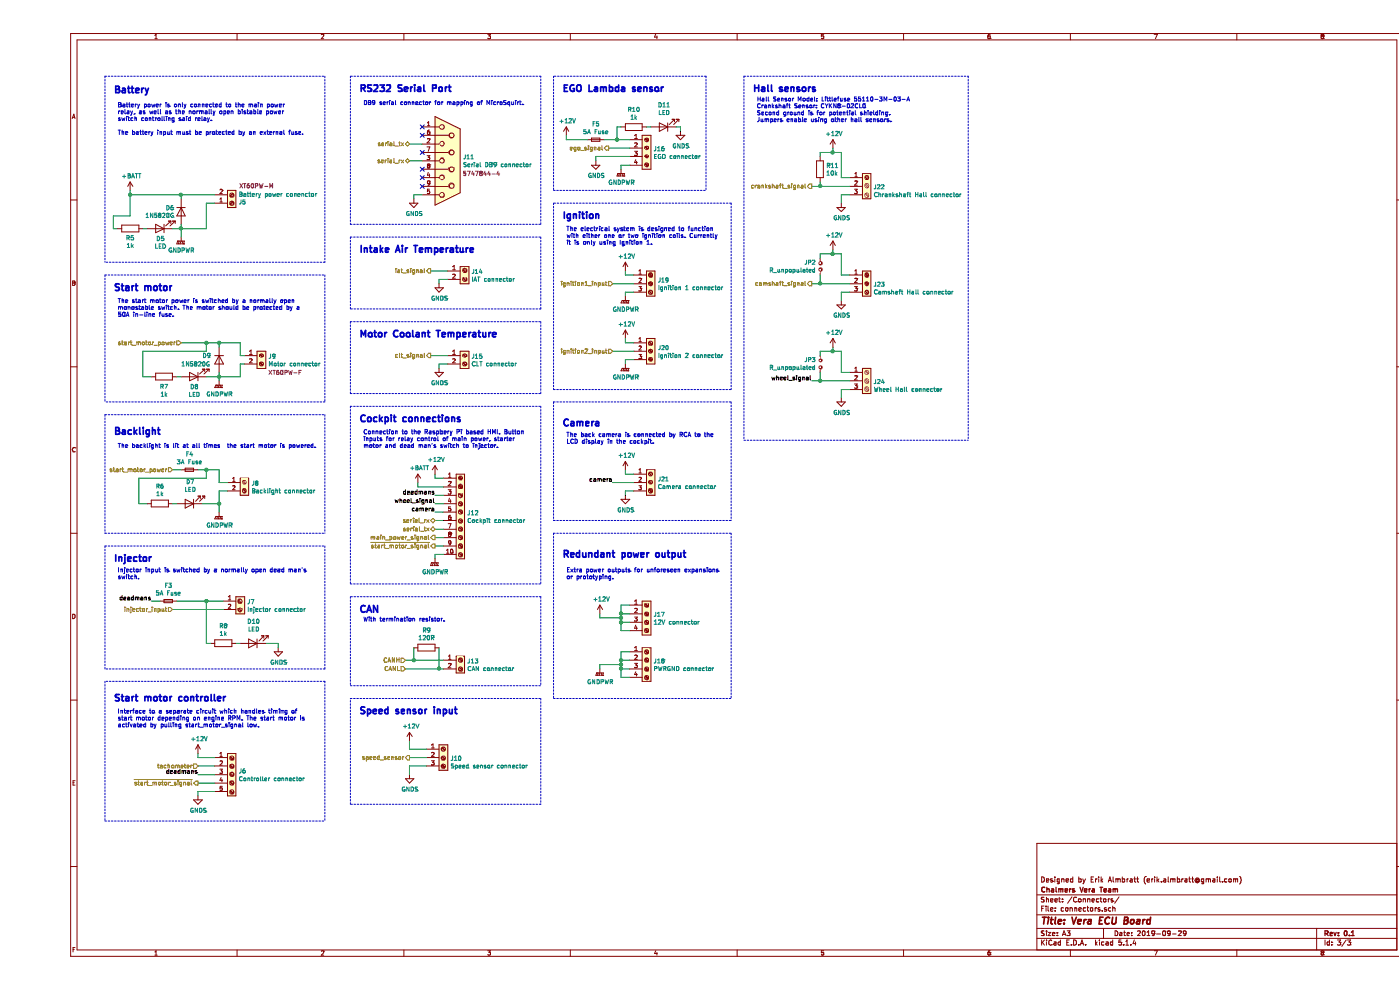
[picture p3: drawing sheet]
EESchema Schematic File Version 4
LIBS:ecu-board-cache
EELAYER 30 0
EELAYER END
$Descr A3 16535 11693
encoding utf-8
Sheet 3 3
Title "Vera ECU Board"
Date "2019-09-29"
Rev "0.1"
Comp "Chalmers Vera Team"
Comment1 "Designed by Erik Almbratt (erik.almbratt@gmail.com)"
Comment2 ""
Comment3 ""
Comment4 ""
$EndDescr
$Comp
L power:+12V #PWR048
U 1 1
P 9400 1750
F 0 "#PWR048" H 9400 1600 50  0001 C CNN
F 1 "+12V" H 9415 1923 50  0000 C CNN
F 2 "" H 9400 1750 50  0001 C CNN
F 3 "" H 9400 1750 50  0001 C CNN
	1    9400 1750
	1    0    0    -1  
$EndComp
Wire Wire Line
	9500 2100 9600 2100
$Comp
L power:+12V #PWR049
U 1 1
P 9400 2950
F 0 "#PWR049" H 9400 2800 50  0001 C CNN
F 1 "+12V" H 9415 3123 50  0000 C CNN
F 2 "" H 9400 2950 50  0001 C CNN
F 3 "" H 9400 2950 50  0001 C CNN
	1    9400 2950
	1    0    0    -1  
$EndComp
Wire Wire Line
	9500 3250 9600 3250
$Comp
L power:GNDS #PWR051
U 1 1
P 9500 2400
F 0 "#PWR051" H 9500 2150 50  0001 C CNN
F 1 "GNDS" H 9505 2227 50  0000 C CNN
F 2 "" H 9500 2400 50  0001 C CNN
F 3 "" H 9500 2400 50  0001 C CNN
	1    9500 2400
	1    0    0    -1  
$EndComp
$Comp
L power:GNDS #PWR052
U 1 1
P 9500 3550
F 0 "#PWR052" H 9500 3300 50  0001 C CNN
F 1 "GNDS" H 9505 3377 50  0000 C CNN
F 2 "" H 9500 3550 50  0001 C CNN
F 3 "" H 9500 3550 50  0001 C CNN
	1    9500 3550
	1    0    0    -1  
$EndComp
Wire Wire Line
	9500 3450 9600 3450
Wire Wire Line
	9500 2300 9600 2300
Text Notes 8500 1450 0    50   ~ 0
Hall Sensor Model: Littlefuse 55110-3M-03-A\nCrankshaft Sensor: CYKN8-02CL0\nSecond ground is for potential shielding.\nJumpers enable using other hall sensors.
Text Notes 8450 1100 0    79   ~ 16
Hall sensors\n
Text HLabel 9150 2200 0    50   Output ~ 0
crankshaft_signal
Text HLabel 9150 3350 0    50   Output ~ 0
camshaft_signal
Text Notes 6200 1100 0    79   ~ 16
EGO Lambda sensor
$Comp
L power:+12V #PWR036
U 1 1
P 6250 1600
F 0 "#PWR036" H 6250 1450 50  0001 C CNN
F 1 "+12V" H 6265 1773 50  0000 C CNN
F 2 "" H 6250 1600 50  0001 C CNN
F 3 "" H 6250 1600 50  0001 C CNN
	1    6250 1600
	1    0    0    -1  
$EndComp
$Comp
L power:GNDS #PWR037
U 1 1
P 6600 1900
F 0 "#PWR037" H 6600 1650 50  0001 C CNN
F 1 "GNDS" H 6605 1727 50  0000 C CNN
F 2 "" H 6600 1900 50  0001 C CNN
F 3 "" H 6600 1900 50  0001 C CNN
	1    6600 1900
	1    0    0    -1  
$EndComp
Wire Wire Line
	6600 1900 6600 1850
Text HLabel 6750 1750 0    50   Output ~ 0
ego_signal
Wire Notes Line
	7900 900  6100 900 
Text Notes 3800 1100 0    79   ~ 16
RS232 Serial Port
Text HLabel 4400 1900 0    50   BiDi ~ 0
serial_rx
Text HLabel 4400 1700 0    50   BiDi ~ 0
serial_tx
Text Notes 3850 1250 0    50   ~ 0
DB9 serial connector for mapping of MicroSquirt.\n
Wire Wire Line
	4400 1700 4550 1700
Wire Wire Line
	4400 1900 4550 1900
NoConn ~ 4550 2200
NoConn ~ 4550 2100
NoConn ~ 4550 2000
NoConn ~ 4550 1800
NoConn ~ 4550 1600
NoConn ~ 4550 1500
Wire Notes Line
	3700 2650 5950 2650
Wire Notes Line
	5950 2650 5950 900 
Wire Notes Line
	5950 900  3700 900 
Wire Notes Line
	3700 900  3700 2650
Text Notes 900  6650 0    79   ~ 16
Injector\n
Text HLabel 1600 7200 0    50   Input ~ 0
injector_input
Text Notes 950  6850 0    50   ~ 0
Injector input is switched by a normally open dead man's \nswitch.
Text Notes 3800 4000 0    79   ~ 16
Motor Coolant Temperature\n
Wire Notes Line
	3700 3800 5950 3800
$Comp
L power:GNDS #PWR035
U 1 1
P 4750 4350
F 0 "#PWR035" H 4750 4100 50  0001 C CNN
F 1 "GNDS" H 4755 4177 50  0000 C CNN
F 2 "" H 4750 4350 50  0001 C CNN
F 3 "" H 4750 4350 50  0001 C CNN
	1    4750 4350
	1    0    0    -1  
$EndComp
Wire Wire Line
	4750 4350 4750 4300
Wire Wire Line
	4750 4300 4850 4300
Text HLabel 4650 4200 0    50   Output ~ 0
clt_signal
Wire Wire Line
	4650 4200 4850 4200
Wire Notes Line
	3700 3800 3700 4650
Wire Notes Line
	3700 4650 5950 4650
Wire Notes Line
	5950 4650 5950 3800
Text Notes 3800 3000 0    79   ~ 16
Intake Air Temperature\n
Wire Notes Line
	3700 2800 5950 2800
Text HLabel 4650 3200 0    50   Output ~ 0
iat_signal
Wire Wire Line
	4650 3200 4850 3200
$Comp
L power:GNDS #PWR034
U 1 1
P 4750 3350
F 0 "#PWR034" H 4750 3100 50  0001 C CNN
F 1 "GNDS" H 4755 3177 50  0000 C CNN
F 2 "" H 4750 3350 50  0001 C CNN
F 3 "" H 4750 3350 50  0001 C CNN
	1    4750 3350
	1    0    0    -1  
$EndComp
Wire Wire Line
	4750 3350 4750 3300
Wire Wire Line
	4750 3300 4850 3300
Wire Notes Line
	5950 2800 5950 3650
Wire Notes Line
	5950 3650 3700 3650
Wire Notes Line
	3700 3650 3700 2800
$Comp
L Connector:Screw_Terminal_01x02 J15
U 1 1
P 5050 4200
F 0 "J15" H 5129 4192 50  0000 L CNN
F 1 "CLT connector" H 5129 4101 50  0000 L CNN
F 2 "ecu-board-footprints:Terminal_Block_2x5.00mm" H 5050 4200 50  0001 C CNN
F 3 "~" H 5050 4200 50  0001 C CNN
F 4 "RS PRO" H 5050 4200 50  0001 C CNN "Manufacturer"
F 5 "897-0803" H 5050 4200 50  0001 C CNN "Part no."
	1    5050 4200
	1    0    0    -1  
$EndComp
$Comp
L Connector:Screw_Terminal_01x02 J7
U 1 1
P 2400 7100
F 0 "J7" H 2479 7092 50  0000 L CNN
F 1 "Injector connector" H 2479 7001 50  0000 L CNN
F 2 "ecu-board-footprints:Terminal_Block_2x5.00mm" H 2400 7100 50  0001 C CNN
F 3 "~" H 2400 7100 50  0001 C CNN
F 4 "RS PRO" H 2400 7100 50  0001 C CNN "Manufacturer"
F 5 "897-0803" H 2400 7100 50  0001 C CNN "Part no."
	1    2400 7100
	1    0    0    -1  
$EndComp
$Comp
L Connector:Screw_Terminal_01x03 J22
U 1 1
P 9800 2200
F 0 "J22" H 9879 2192 50  0000 L CNN
F 1 "Chrankshaft Hall connector" H 9879 2101 50  0000 L CNN
F 2 "ecu-board-footprints:Terminal_Block_3x5.00mm" H 9800 2200 50  0001 C CNN
F 3 "~" H 9800 2200 50  0001 C CNN
F 4 "RS PRO" H 9800 2200 50  0001 C CNN "Manufacturer"
F 5 "897-0812" H 9800 2200 50  0001 C CNN "Part no."
	1    9800 2200
	1    0    0    -1  
$EndComp
$Comp
L Connector:Screw_Terminal_01x03 J23
U 1 1
P 9800 3350
F 0 "J23" H 9880 3342 50  0000 L CNN
F 1 "Camshaft Hall connector" H 9880 3251 50  0000 L CNN
F 2 "ecu-board-footprints:Terminal_Block_3x5.00mm" H 9800 3350 50  0001 C CNN
F 3 "~" H 9800 3350 50  0001 C CNN
F 4 "RS PRO" H 9800 3350 50  0001 C CNN "Manufacturer"
F 5 "897-0812" H 9800 3350 50  0001 C CNN "Part no."
	1    9800 3350
	1    0    0    -1  
$EndComp
Text HLabel 4700 6350 0    50   Output ~ 0
main_power_signal
$Comp
L power:+BATT #PWR031
U 1 1
P 4500 5700
F 0 "#PWR031" H 4500 5550 50  0001 C CNN
F 1 "+BATT" H 4515 5873 50  0000 C CNN
F 2 "" H 4500 5700 50  0001 C CNN
F 3 "" H 4500 5700 50  0001 C CNN
	1    4500 5700
	1    0    0    -1  
$EndComp
Wire Wire Line
	4500 5700 4500 5750
Text Notes 900  1250 0    79   ~ 16
Battery\n\n
Wire Notes Line
	800  900  3400 900 
$Comp
L Device:Fuse_Small F5
U 1 1
P 6600 1650
F 0 "F5" H 6600 1835 50  0000 C CNN
F 1 "5A Fuse" H 6600 1744 50  0000 C CNN
F 2 "ecu-board-footprints:Fuseholder_ATO_Blade_Littelfuse_Pudenz_4_Pin" H 6600 1650 50  0001 C CNN
F 3 "~" H 6600 1650 50  0001 C CNN
F 4 "Littelfuse" H 6600 1650 50  0001 C CNN "Manufacturer"
F 5 "178.4265.0002" H 6600 1650 50  0001 C CNN "Part no."
	1    6600 1650
	1    0    0    -1  
$EndComp
Wire Wire Line
	6250 1650 6250 1600
Wire Wire Line
	6250 1650 6500 1650
$Comp
L Device:Fuse_Small F3
U 1 1
P 1550 7100
F 0 "F3" H 1550 7285 50  0000 C CNN
F 1 "5A Fuse" H 1550 7194 50  0000 C CNN
F 2 "ecu-board-footprints:Fuseholder_ATO_Blade_Littelfuse_Pudenz_4_Pin" H 1550 7100 50  0001 C CNN
F 3 "~" H 1550 7100 50  0001 C CNN
F 4 "Littelfuse" H 1550 7100 50  0001 C CNN "Manufacturer"
F 5 "178.4265.0002" H 1550 7100 50  0001 C CNN "Part no."
	1    1550 7100
	1    0    0    -1  
$EndComp
$Comp
L Connector:Screw_Terminal_01x02 J5
U 1 1
P 2300 2400
F 0 "J5" H 2379 2392 50  0000 L CNN
F 1 "Battery power conenctor" H 2379 2301 50  0000 L CNN
F 2 "ecu-board-footprints:AMASS_XT60PW" H 2300 2400 50  0001 C CNN
F 3 "~" H 2300 2400 50  0001 C CNN
F 4 "AMASS" H 2300 2400 50  0001 C CNN "Manufacturer"
F 5 "XT60PW-M" H 2590 2200 50  0000 C CNN "Part no."
	1    2300 2400
	1    0    0    1   
$EndComp
$Comp
L power:+BATT #PWR021
U 1 1
P 1100 2250
F 0 "#PWR021" H 1100 2100 50  0001 C CNN
F 1 "+BATT" H 1115 2423 50  0000 C CNN
F 2 "" H 1100 2250 50  0001 C CNN
F 3 "" H 1100 2250 50  0001 C CNN
	1    1100 2250
	1    0    0    -1  
$EndComp
Wire Wire Line
	2000 2400 2100 2400
Wire Notes Line
	3400 3100 800  3100
Text Notes 900  3450 0    79   ~ 16
Start motor\n
Wire Notes Line
	800  3250 3400 3250
Text Notes 950  3750 0    50   ~ 0
The start motor power is switched by a normally open \nmonostable switch. The motor should be protected by a \n50A in-line fuse.
$Comp
L power:GNDPWR #PWR025
U 1 1
P 2150 4500
F 0 "#PWR025" H 2150 4300 50  0001 C CNN
F 1 "GNDPWR" H 2154 4346 50  0000 C CNN
F 2 "" H 2150 4450 50  0001 C CNN
F 3 "" H 2150 4450 50  0001 C CNN
	1    2150 4500
	1    0    0    -1  
$EndComp
$Comp
L Device:D D9
U 1 1
P 2150 4250
F 0 "D9" V 2100 4050 50  0000 L CNN
F 1 "1N5820G" V 2200 3800 50  0000 L CNN
F 2 "Diode_THT:D_DO-201AD_P15.24mm_Horizontal" H 2150 4250 50  0001 C CNN
F 3 "~" H 2150 4250 50  0001 C CNN
F 4 "ON Semi" H 2150 4250 50  0001 C CNN "Manufacturer"
F 5 "1N5820G" H 2150 4250 50  0001 C CNN "Part no."
	1    2150 4250
	0    1    1    0   
$EndComp
Wire Wire Line
	2150 4400 2150 4450
Wire Wire Line
	2150 4450 2400 4450
Connection ~ 2150 4450
Wire Wire Line
	2150 4450 2150 4500
Wire Wire Line
	2150 4050 2150 4100
Text HLabel 1700 4050 0    50   Input ~ 0
start_motor_power
Connection ~ 2150 4050
Wire Notes Line
	3400 4750 800  4750
Wire Notes Line
	800  3250 800  4750
Wire Notes Line
	3400 3250 3400 4750
Text Notes 6200 2600 0    79   ~ 16
Ignition
Text Notes 6250 2900 0    50   ~ 0
The electrical system is designed to function \nwith either one or two ignition coils. Currently \nit is only using Ignition 1.
$Comp
L power:+12V #PWR041
U 1 1
P 6950 3200
F 0 "#PWR041" H 6950 3050 50  0001 C CNN
F 1 "+12V" H 6965 3373 50  0000 C CNN
F 2 "" H 6950 3200 50  0001 C CNN
F 3 "" H 6950 3200 50  0001 C CNN
	1    6950 3200
	1    0    0    -1  
$EndComp
Wire Wire Line
	6950 3200 6950 3250
Wire Wire Line
	6950 3250 7050 3250
$Comp
L power:+12V #PWR043
U 1 1
P 6950 4000
F 0 "#PWR043" H 6950 3850 50  0001 C CNN
F 1 "+12V" H 6965 4173 50  0000 C CNN
F 2 "" H 6950 4000 50  0001 C CNN
F 3 "" H 6950 4000 50  0001 C CNN
	1    6950 4000
	1    0    0    -1  
$EndComp
Wire Wire Line
	6950 4000 6950 4050
Wire Wire Line
	6950 4050 7050 4050
Text HLabel 6800 3350 0    50   Input ~ 0
ignition1_input
Text HLabel 6800 4150 0    50   Input ~ 0
ignition2_input
Wire Wire Line
	6800 3350 7050 3350
Wire Wire Line
	7050 4150 6800 4150
Text Notes 3800 5000 0    79   ~ 16
Cockpit connections\n
Text Notes 3850 5300 0    50   ~ 0
Connection to the Raspbery Pi based HMI. Button \ninputs for relay control of main power, starter \nmotor and dead man's switch to injector.
$Comp
L power:+12V #PWR032
U 1 1
P 4700 5600
F 0 "#PWR032" H 4700 5450 50  0001 C CNN
F 1 "+12V" H 4715 5773 50  0000 C CNN
F 2 "" H 4700 5600 50  0001 C CNN
F 3 "" H 4700 5600 50  0001 C CNN
	1    4700 5600
	1    0    0    -1  
$EndComp
Text HLabel 1900 9050 0    50   Input ~ 0
tachometer
Wire Wire Line
	4800 6550 4700 6550
Wire Wire Line
	4700 6550 4700 6600
Wire Wire Line
	4700 5600 4700 5650
Wire Wire Line
	4700 5650 4800 5650
Wire Wire Line
	7000 1750 6750 1750
$Comp
L Connector:Screw_Terminal_01x04 J16
U 1 1
P 7200 1750
F 0 "J16" H 7280 1742 50  0000 L CNN
F 1 "EGO connector" H 7280 1651 50  0000 L CNN
F 2 "ecu-board-footprints:Terminal_Block_4x5.00mm" H 7200 1750 50  0001 C CNN
F 3 "~" H 7200 1750 50  0001 C CNN
F 4 "RS PRO" H 7200 1750 50  0001 C CNN "Manufacturer"
F 5 "897-0803" H 7200 1750 50  0001 C CNN "Part no."
	1    7200 1750
	1    0    0    -1  
$EndComp
$Comp
L power:GNDPWR #PWR040
U 1 1
P 6900 2000
F 0 "#PWR040" H 6900 1800 50  0001 C CNN
F 1 "GNDPWR" H 6904 1846 50  0000 C CNN
F 2 "" H 6900 1950 50  0001 C CNN
F 3 "" H 6900 1950 50  0001 C CNN
	1    6900 2000
	1    0    0    -1  
$EndComp
Wire Wire Line
	6900 2000 6900 1950
Wire Wire Line
	6900 1950 7000 1950
Wire Notes Line
	6100 2250 7900 2250
Wire Wire Line
	6600 1850 7000 1850
$Comp
L Connector:Screw_Terminal_01x03 J19
U 1 1
P 7250 3350
F 0 "J19" H 7330 3392 50  0000 L CNN
F 1 "Ignition 1 connector" H 7330 3301 50  0000 L CNN
F 2 "ecu-board-footprints:Terminal_Block_3x5.00mm" H 7250 3350 50  0001 C CNN
F 3 "~" H 7250 3350 50  0001 C CNN
F 4 "RS PRO" H 7250 3350 50  0001 C CNN "Manufacturer"
F 5 "897-0812" H 7250 3350 50  0001 C CNN "Part no."
	1    7250 3350
	1    0    0    -1  
$EndComp
$Comp
L Connector:Screw_Terminal_01x03 J20
U 1 1
P 7250 4150
F 0 "J20" H 7330 4192 50  0000 L CNN
F 1 "Ignition 2 connector" H 7330 4101 50  0000 L CNN
F 2 "ecu-board-footprints:Terminal_Block_3x5.00mm" H 7250 4150 50  0001 C CNN
F 3 "~" H 7250 4150 50  0001 C CNN
F 4 "RS PRO" H 7250 4150 50  0001 C CNN "Manufacturer"
F 5 "897-0812" H 7250 4150 50  0001 C CNN "Part no."
	1    7250 4150
	1    0    0    -1  
$EndComp
$Comp
L power:GNDPWR #PWR042
U 1 1
P 6950 3500
F 0 "#PWR042" H 6950 3300 50  0001 C CNN
F 1 "GNDPWR" H 6954 3346 50  0000 C CNN
F 2 "" H 6950 3450 50  0001 C CNN
F 3 "" H 6950 3450 50  0001 C CNN
	1    6950 3500
	1    0    0    -1  
$EndComp
Wire Wire Line
	6950 3500 6950 3450
Wire Wire Line
	6950 3450 7050 3450
$Comp
L power:GNDPWR #PWR044
U 1 1
P 6950 4300
F 0 "#PWR044" H 6950 4100 50  0001 C CNN
F 1 "GNDPWR" H 6954 4146 50  0000 C CNN
F 2 "" H 6950 4250 50  0001 C CNN
F 3 "" H 6950 4250 50  0001 C CNN
	1    6950 4300
	1    0    0    -1  
$EndComp
Wire Wire Line
	6950 4300 6950 4250
Wire Wire Line
	6950 4250 7050 4250
Wire Notes Line
	6100 2400 6100 4600
Wire Wire Line
	1350 7100 1450 7100
Wire Notes Line
	3400 7900 800  7900
Wire Notes Line
	800  6450 800  7900
Wire Notes Line
	3400 6450 3400 7900
Text Label 4700 5850 2    50   ~ 0
deadmans
$Comp
L Connector:Screw_Terminal_01x03 J24
U 1 1
P 9800 4500
F 0 "J24" H 9880 4492 50  0000 L CNN
F 1 "Wheel Hall connector" H 9880 4401 50  0000 L CNN
F 2 "ecu-board-footprints:Terminal_Block_3x5.00mm" H 9800 4500 50  0001 C CNN
F 3 "~" H 9800 4500 50  0001 C CNN
F 4 "RS PRO" H 9800 4500 50  0001 C CNN "Manufacturer"
F 5 "897-0812" H 9800 4500 50  0001 C CNN "Part no."
	1    9800 4500
	1    0    0    -1  
$EndComp
$Comp
L power:+12V #PWR050
U 1 1
P 9400 4100
F 0 "#PWR050" H 9400 3950 50  0001 C CNN
F 1 "+12V" H 9415 4273 50  0000 C CNN
F 2 "" H 9400 4100 50  0001 C CNN
F 3 "" H 9400 4100 50  0001 C CNN
	1    9400 4100
	1    0    0    -1  
$EndComp
$Comp
L power:GNDS #PWR053
U 1 1
P 9500 4700
F 0 "#PWR053" H 9500 4450 50  0001 C CNN
F 1 "GNDS" H 9505 4527 50  0000 C CNN
F 2 "" H 9500 4700 50  0001 C CNN
F 3 "" H 9500 4700 50  0001 C CNN
	1    9500 4700
	1    0    0    -1  
$EndComp
Text Label 9150 4500 2    50   ~ 0
wheel_signal
Wire Wire Line
	9600 4400 9500 4400
Wire Wire Line
	9600 4600 9500 4600
Text Label 4700 5950 2    50   ~ 0
wheel_signal
Text HLabel 4700 6150 0    50   BiDi ~ 0
serial_rx
Text HLabel 4700 6250 0    50   BiDi ~ 0
serial_tx
$Comp
L power:GNDS #PWR030
U 1 1
P 4450 2350
F 0 "#PWR030" H 4450 2100 50  0001 C CNN
F 1 "GNDS" H 4455 2177 50  0000 C CNN
F 2 "" H 4450 2350 50  0001 C CNN
F 3 "" H 4450 2350 50  0001 C CNN
	1    4450 2350
	1    0    0    -1  
$EndComp
Wire Wire Line
	4450 2300 4450 2350
Wire Wire Line
	4450 2300 4550 2300
Text Label 4700 6050 2    50   ~ 0
camera
Wire Wire Line
	4500 5750 4800 5750
Wire Wire Line
	4700 5850 4800 5850
Wire Wire Line
	4800 5950 4700 5950
Wire Wire Line
	4700 6050 4800 6050
Wire Wire Line
	4700 6150 4800 6150
Wire Wire Line
	4800 6250 4700 6250
Wire Wire Line
	4800 6350 4700 6350
Wire Notes Line
	3700 4800 5950 4800
Wire Notes Line
	3700 6900 5950 6900
$Comp
L Device:R R11
U 1 1
P 9250 2000
F 0 "R11" H 9320 2046 50  0000 L CNN
F 1 "10k" H 9320 1955 50  0000 L CNN
F 2 "Resistors_SMD:R_0805_HandSoldering" V 9180 2000 50  0001 C CNN
F 3 "~" H 9250 2000 50  0001 C CNN
F 4 "Generic" H 9250 2000 50  0001 C CNN "Manufacturer"
F 5 "0805" H 9250 2000 50  0001 C CNN "Part no."
	1    9250 2000
	1    0    0    -1  
$EndComp
Wire Wire Line
	9150 2200 9250 2200
Wire Wire Line
	9250 2150 9250 2200
Connection ~ 9250 2200
Wire Wire Line
	9250 2200 9600 2200
Wire Wire Line
	9250 1850 9250 1800
Wire Wire Line
	9250 1800 9400 1800
Wire Wire Line
	9400 1800 9400 1750
Wire Wire Line
	9400 1800 9500 1800
Wire Wire Line
	9500 1800 9500 2100
Connection ~ 9400 1800
Wire Notes Line
	8350 900  11000 900 
Wire Notes Line
	8350 5200 11000 5200
$Comp
L Device:Jumper_NO_Small JP2
U 1 1
P 9250 3150
F 0 "JP2" V 9296 3198 50  0000 L CNN
F 1 "R_unpopulated" V 9205 3198 50  0000 L CNN
F 2 "Resistors_SMD:R_0805_HandSoldering" H 9250 3150 50  0001 C CNN
F 3 "~" H 9250 3150 50  0001 C CNN
F 4 "Generic" H 9250 3150 50  0001 C CNN "Manufacturer"
F 5 "0805" H 9250 3150 50  0001 C CNN "Part no."
	1    9250 3150
	0    -1   -1   0   
$EndComp
$Comp
L Device:Jumper_NO_Small JP3
U 1 1
P 9250 4300
F 0 "JP3" V 9296 4348 50  0000 L CNN
F 1 "R_unpopulated" V 9205 4348 50  0000 L CNN
F 2 "Resistors_SMD:R_0805_HandSoldering" H 9250 4300 50  0001 C CNN
F 3 "~" H 9250 4300 50  0001 C CNN
F 4 "Generic" H 9250 4300 50  0001 C CNN "Manufacturer"
F 5 "0805" H 9250 4300 50  0001 C CNN "Part no."
	1    9250 4300
	0    -1   -1   0   
$EndComp
Wire Wire Line
	9250 3050 9250 3000
Wire Wire Line
	9250 3000 9400 3000
Wire Wire Line
	9400 3000 9400 2950
Wire Wire Line
	9400 3000 9500 3000
Wire Wire Line
	9500 3000 9500 3250
Connection ~ 9400 3000
Wire Wire Line
	9150 3350 9250 3350
Wire Wire Line
	9250 3350 9250 3250
Connection ~ 9250 3350
Wire Wire Line
	9250 3350 9600 3350
Wire Wire Line
	9400 4100 9400 4150
Wire Wire Line
	9250 4150 9250 4200
Wire Wire Line
	9400 4150 9250 4150
Wire Wire Line
	9500 4150 9400 4150
Wire Wire Line
	9500 4150 9500 4400
Connection ~ 9400 4150
Wire Wire Line
	9150 4500 9250 4500
Wire Wire Line
	9250 4500 9250 4400
Connection ~ 9250 4500
Wire Wire Line
	9250 4500 9600 4500
Wire Notes Line
	8350 900  8350 5200
Wire Notes Line
	11000 900  11000 5200
Wire Notes Line
	800  9700 3400 9700
Wire Notes Line
	3400 8050 800  8050
Text Notes 900  8300 0    79   ~ 16
Start motor controller
$Comp
L power:+12V #PWR023
U 1 1
P 1900 8900
F 0 "#PWR023" H 1900 8750 50  0001 C CNN
F 1 "+12V" H 1915 9073 50  0000 C CNN
F 2 "" H 1900 8900 50  0001 C CNN
F 3 "" H 1900 8900 50  0001 C CNN
	1    1900 8900
	1    0    0    -1  
$EndComp
$Comp
L power:GNDS #PWR024
U 1 1
P 1900 9400
F 0 "#PWR024" H 1900 9150 50  0001 C CNN
F 1 "GNDS" H 1905 9227 50  0000 C CNN
F 2 "" H 1900 9400 50  0001 C CNN
F 3 "" H 1900 9400 50  0001 C CNN
	1    1900 9400
	1    0    0    -1  
$EndComp
$Comp
L Connector:Screw_Terminal_01x05 J6
U 1 1
P 2300 9150
F 0 "J6" H 2380 9192 50  0000 L CNN
F 1 "Controller connector" H 2380 9101 50  0000 L CNN
F 2 "ecu-board-footprints:Terminal_Block_5x5.00mm" H 2300 9150 50  0001 C CNN
F 3 "~" H 2300 9150 50  0001 C CNN
F 4 "RS PRO" H 2300 9150 50  0001 C CNN "Manufacturer"
F 5 "897-0812" H 2300 9150 50  0001 C CNN "Part no."
	1    2300 9150
	1    0    0    -1  
$EndComp
Wire Wire Line
	1900 9400 1900 9350
Wire Wire Line
	1900 9350 2100 9350
Wire Wire Line
	2100 9250 1900 9250
Wire Wire Line
	1900 9150 2100 9150
Wire Wire Line
	2100 9050 1900 9050
Wire Wire Line
	1900 8900 1900 8950
Wire Wire Line
	1900 8950 2100 8950
Text Notes 950  8600 0    50   ~ 0
Interface to a separate circuit which handles timing of \nstart motor depending on engine RPM. The start motor is \nactivated by pulling start_motor_signal low.
Text Label 1900 9150 2    50   ~ 0
deadmans
Text Label 1350 7100 2    50   ~ 0
deadmans
Text HLabel 1900 9250 0    50   Output ~ 0
~start_motor_signal~
$Comp
L Device:LED D5
U 1 1
P 1450 2700
F 0 "D5" H 1442 2823 50  0000 C CNN
F 1 "LED" H 1442 2914 50  0000 C CNN
F 2 "LEDs:LED_0805_HandSoldering" H 1450 2700 50  0001 C CNN
F 3 "~" H 1450 2700 50  0001 C CNN
F 4 "0805" H 1450 2700 50  0001 C CNN "Part no."
F 5 "Generic" H 1450 2700 50  0001 C CNN "Manufacturer"
	1    1450 2700
	-1   0    0    1   
$EndComp
$Comp
L Device:LED D8
U 1 1
P 1850 4450
F 0 "D8" H 1842 4573 50  0000 C CNN
F 1 "LED" H 1842 4664 50  0000 C CNN
F 2 "LEDs:LED_0805_HandSoldering" H 1850 4450 50  0001 C CNN
F 3 "~" H 1850 4450 50  0001 C CNN
F 4 "0805" H 1850 4450 50  0001 C CNN "Part no."
F 5 "Generic" H 1850 4450 50  0001 C CNN "Manufacturer"
	1    1850 4450
	-1   0    0    1   
$EndComp
$Comp
L Device:LED D11
U 1 1
P 7400 1500
F 0 "D11" H 7392 1245 50  0000 C CNN
F 1 "LED" H 7392 1336 50  0000 C CNN
F 2 "LEDs:LED_0805_HandSoldering" H 7400 1500 50  0001 C CNN
F 3 "~" H 7400 1500 50  0001 C CNN
F 4 "0805" H 7400 1500 50  0001 C CNN "Part no."
F 5 "Generic" H 7400 1500 50  0001 C CNN "Manufacturer"
	1    7400 1500
	-1   0    0    1   
$EndComp
$Comp
L Device:LED D10
U 1 1
P 2550 7600
F 0 "D10" H 2542 7345 50  0000 C CNN
F 1 "LED" H 2542 7436 50  0000 C CNN
F 2 "LEDs:LED_0805_HandSoldering" H 2550 7600 50  0001 C CNN
F 3 "~" H 2550 7600 50  0001 C CNN
F 4 "0805" H 2550 7600 50  0001 C CNN "Part no."
F 5 "Generic" H 2550 7600 50  0001 C CNN "Manufacturer"
	1    2550 7600
	-1   0    0    1   
$EndComp
$Comp
L Device:R R5
U 1 1
P 1100 2700
F 0 "R5" V 985 2700 50  0000 C CNN
F 1 "1k" V 894 2700 50  0000 C CNN
F 2 "Resistors_SMD:R_0805_HandSoldering" V 1030 2700 50  0001 C CNN
F 3 "~" H 1100 2700 50  0001 C CNN
F 4 "Generic" H 1100 2700 50  0001 C CNN "Manufacturer"
F 5 "0805" H 1100 2700 50  0001 C CNN "Part no."
	1    1100 2700
	0    1    -1   0   
$EndComp
Wire Wire Line
	1250 2700 1300 2700
$Comp
L Device:R R7
U 1 1
P 1500 4450
F 0 "R7" V 1615 4450 50  0000 C CNN
F 1 "1k" V 1706 4450 50  0000 C CNN
F 2 "Resistors_SMD:R_0805_HandSoldering" V 1430 4450 50  0001 C CNN
F 3 "~" H 1500 4450 50  0001 C CNN
F 4 "Generic" H 1500 4450 50  0001 C CNN "Manufacturer"
F 5 "0805" H 1500 4450 50  0001 C CNN "Part no."
	1    1500 4450
	0    1    1    0   
$EndComp
Wire Wire Line
	1650 4450 1700 4450
Wire Wire Line
	1100 2250 1100 2300
Wire Wire Line
	1250 4450 1350 4450
Connection ~ 2000 4050
Wire Wire Line
	2000 4050 2150 4050
Wire Wire Line
	2000 4450 2150 4450
Wire Wire Line
	6700 1650 6850 1650
Wire Wire Line
	6900 1500 6850 1500
Wire Wire Line
	6850 1500 6850 1650
Connection ~ 6850 1650
Wire Wire Line
	6850 1650 7000 1650
$Comp
L Device:R R10
U 1 1
P 7050 1500
F 0 "R10" V 6843 1500 50  0000 C CNN
F 1 "1k" V 6934 1500 50  0000 C CNN
F 2 "Resistors_SMD:R_0805_HandSoldering" V 6980 1500 50  0001 C CNN
F 3 "~" H 7050 1500 50  0001 C CNN
F 4 "Generic" H 7050 1500 50  0001 C CNN "Manufacturer"
F 5 "0805" H 7050 1500 50  0001 C CNN "Part no."
	1    7050 1500
	0    1    1    0   
$EndComp
Wire Wire Line
	7250 1500 7200 1500
Wire Wire Line
	7550 1500 7600 1500
Wire Wire Line
	7600 1500 7600 1550
$Comp
L power:GNDS #PWR047
U 1 1
P 7600 1550
F 0 "#PWR047" H 7600 1300 50  0001 C CNN
F 1 "GNDS" H 7605 1377 50  0000 C CNN
F 2 "" H 7600 1550 50  0001 C CNN
F 3 "" H 7600 1550 50  0001 C CNN
	1    7600 1550
	1    0    0    -1  
$EndComp
Wire Notes Line
	6100 900  6100 2250
Wire Notes Line
	7900 900  7900 2250
$Comp
L Device:R R8
U 1 1
P 2200 7600
F 0 "R8" V 1993 7600 50  0000 C CNN
F 1 "1k" V 2084 7600 50  0000 C CNN
F 2 "Resistors_SMD:R_0805_HandSoldering" V 2130 7600 50  0001 C CNN
F 3 "~" H 2200 7600 50  0001 C CNN
F 4 "Generic" H 2200 7600 50  0001 C CNN "Manufacturer"
F 5 "0805" H 2200 7600 50  0001 C CNN "Part no."
	1    2200 7600
	0    1    1    0   
$EndComp
Wire Wire Line
	2400 7600 2350 7600
$Comp
L Connector:Screw_Terminal_01x10 J12
U 1 1
P 5000 6050
F 0 "J12" H 5080 6042 50  0000 L CNN
F 1 "Cockpit connector" H 5080 5951 50  0000 L CNN
F 2 "ecu-board-footprints:Terminal_Block_10x5.00mm" H 5000 6050 50  0001 C CNN
F 3 "~" H 5000 6050 50  0001 C CNN
F 4 "RS PRO" H 5000 6050 50  0001 C CNN "Manufacturer"
F 5 "897-0803" H 5000 6050 50  0001 C CNN "Part no."
	1    5000 6050
	1    0    0    -1  
$EndComp
Text HLabel 4700 6450 0    50   Output ~ 0
~start_motor_signal~
Wire Wire Line
	4700 6450 4800 6450
Wire Notes Line
	3700 4800 3700 6900
Wire Notes Line
	5950 4800 5950 6900
$Comp
L power:GNDS #PWR027
U 1 1
P 2850 7650
F 0 "#PWR027" H 2850 7400 50  0001 C CNN
F 1 "GNDS" H 2855 7477 50  0000 C CNN
F 2 "" H 2850 7650 50  0001 C CNN
F 3 "" H 2850 7650 50  0001 C CNN
	1    2850 7650
	1    0    0    -1  
$EndComp
Wire Wire Line
	2700 7600 2850 7600
Wire Wire Line
	2850 7600 2850 7650
Wire Wire Line
	1600 7200 2200 7200
Wire Wire Line
	2050 7600 2000 7600
Wire Wire Line
	2000 7600 2000 7100
Connection ~ 2000 7100
Wire Wire Line
	2000 7100 2200 7100
Wire Notes Line
	8200 2400 8200 4600
Wire Notes Line
	8200 2400 6100 2400
Wire Notes Line
	6100 4600 8200 4600
Wire Wire Line
	2000 4050 2000 4150
Wire Wire Line
	1250 4150 2000 4150
Wire Wire Line
	1250 4150 1250 4450
Text Notes 6200 5050 0    79   ~ 16
Camera\n
Wire Notes Line
	6100 4750 8200 4750
$Comp
L Connector:Screw_Terminal_01x03 J21
U 1 1
P 7250 5700
F 0 "J21" H 7330 5742 50  0000 L CNN
F 1 "Camera connector" H 7330 5651 50  0000 L CNN
F 2 "ecu-board-footprints:Terminal_Block_3x5.00mm" H 7250 5700 50  0001 C CNN
F 3 "~" H 7250 5700 50  0001 C CNN
F 4 "RS PRO" H 7250 5700 50  0001 C CNN "Manufacturer"
F 5 "897-0812" H 7250 5700 50  0001 C CNN "Part no."
	1    7250 5700
	1    0    0    -1  
$EndComp
$Comp
L power:+12V #PWR045
U 1 1
P 6950 5550
F 0 "#PWR045" H 6950 5400 50  0001 C CNN
F 1 "+12V" H 6965 5723 50  0000 C CNN
F 2 "" H 6950 5550 50  0001 C CNN
F 3 "" H 6950 5550 50  0001 C CNN
	1    6950 5550
	1    0    0    -1  
$EndComp
Wire Wire Line
	6950 5550 6950 5600
Wire Wire Line
	6950 5600 7050 5600
$Comp
L power:GNDS #PWR046
U 1 1
P 6950 5850
F 0 "#PWR046" H 6950 5600 50  0001 C CNN
F 1 "GNDS" H 6955 5677 50  0000 C CNN
F 2 "" H 6950 5850 50  0001 C CNN
F 3 "" H 6950 5850 50  0001 C CNN
	1    6950 5850
	1    0    0    -1  
$EndComp
Wire Wire Line
	6950 5850 6950 5800
Wire Wire Line
	6950 5800 7050 5800
Text Label 6800 5700 2    50   ~ 0
camera
Wire Wire Line
	6800 5700 7050 5700
Text Notes 6250 5250 0    50   ~ 0
The back camera is connected by RCA to the \nLCD display in the cockpit.
Wire Notes Line
	6100 6150 8200 6150
Wire Notes Line
	8200 4750 8200 6150
Wire Notes Line
	6100 4750 6100 6150
$Comp
L Connector:Screw_Terminal_01x02 J8
U 1 1
P 2450 5700
F 0 "J8" H 2530 5692 50  0000 L CNN
F 1 "Backlight connector" H 2530 5601 50  0000 L CNN
F 2 "ecu-board-footprints:Terminal_Block_2x5.00mm" H 2450 5700 50  0001 C CNN
F 3 "~" H 2450 5700 50  0001 C CNN
F 4 "RS PRO" H 2450 5700 50  0001 C CNN "Manufacturer"
F 5 "897-0803" H 2450 5700 50  0001 C CNN "Part no."
	1    2450 5700
	1    0    0    -1  
$EndComp
Wire Notes Line
	800  6450 3400 6450
Wire Wire Line
	2400 4450 2400 4300
Wire Wire Line
	2400 4300 2450 4300
Wire Wire Line
	2400 4200 2400 4050
Wire Wire Line
	2400 4200 2450 4200
Wire Wire Line
	2150 4050 2400 4050
Text Notes 900  5150 0    79   ~ 16
Backlight\n
Wire Notes Line
	800  4900 3400 4900
Text Notes 950  5300 0    50   ~ 0
The backlight is lit at all times  the start motor is powered.
Text HLabel 1600 5550 0    50   Input ~ 0
start_motor_power
$Comp
L power:GNDPWR #PWR026
U 1 1
P 2150 6050
F 0 "#PWR026" H 2150 5850 50  0001 C CNN
F 1 "GNDPWR" H 2154 5896 50  0000 C CNN
F 2 "" H 2150 6000 50  0001 C CNN
F 3 "" H 2150 6000 50  0001 C CNN
	1    2150 6050
	1    0    0    -1  
$EndComp
Wire Wire Line
	2150 5800 2250 5800
Wire Notes Line
	800  6300 3400 6300
Wire Wire Line
	1650 7100 2000 7100
Wire Wire Line
	9500 4700 9500 4600
Wire Wire Line
	9500 3550 9500 3450
Wire Wire Line
	9500 2400 9500 2300
$Comp
L Device:LED D7
U 1 1
P 1800 5950
F 0 "D7" H 1792 5695 50  0000 C CNN
F 1 "LED" H 1792 5786 50  0000 C CNN
F 2 "LEDs:LED_0805_HandSoldering" H 1800 5950 50  0001 C CNN
F 3 "~" H 1800 5950 50  0001 C CNN
F 4 "0805" H 1800 5950 50  0001 C CNN "Part no."
F 5 "Generic" H 1800 5950 50  0001 C CNN "Manufacturer"
	1    1800 5950
	-1   0    0    1   
$EndComp
$Comp
L Device:R R6
U 1 1
P 1450 5950
F 0 "R6" V 1243 5950 50  0000 C CNN
F 1 "1k" V 1334 5950 50  0000 C CNN
F 2 "Resistors_SMD:R_0805_HandSoldering" V 1380 5950 50  0001 C CNN
F 3 "~" H 1450 5950 50  0001 C CNN
F 4 "Generic" H 1450 5950 50  0001 C CNN "Manufacturer"
F 5 "0805" H 1450 5950 50  0001 C CNN "Part no."
	1    1450 5950
	0    1    1    0   
$EndComp
Wire Wire Line
	1650 5950 1600 5950
Wire Wire Line
	1950 5950 2150 5950
Wire Wire Line
	2150 5950 2150 6050
Wire Wire Line
	2150 5800 2150 5950
Connection ~ 2150 5950
$Comp
L Device:Fuse_Small F4
U 1 1
P 1800 5550
F 0 "F4" H 1800 5735 50  0000 C CNN
F 1 "3A Fuse" H 1800 5644 50  0000 C CNN
F 2 "ecu-board-footprints:Fuseholder_ATO_Blade_Littelfuse_Pudenz_4_Pin" H 1800 5550 50  0001 C CNN
F 3 "~" H 1800 5550 50  0001 C CNN
F 4 "Littelfuse" H 1800 5550 50  0001 C CNN "Manufacturer"
F 5 "178.4265.0002" H 1800 5550 50  0001 C CNN "Part no."
	1    1800 5550
	1    0    0    -1  
$EndComp
Wire Wire Line
	2250 5700 2150 5700
Wire Wire Line
	2150 5700 2150 5550
Wire Wire Line
	2150 5550 2000 5550
Wire Wire Line
	1600 5550 1700 5550
Wire Wire Line
	1300 5950 1200 5950
Wire Wire Line
	1200 5950 1200 5650
Wire Wire Line
	1200 5650 2000 5650
Wire Wire Line
	2000 5650 2000 5550
Connection ~ 2000 5550
Wire Wire Line
	2000 5550 1900 5550
Wire Notes Line
	3400 4900 3400 6300
Wire Notes Line
	800  4900 800  6300
Wire Notes Line
	3400 8050 3400 9700
Wire Notes Line
	800  8050 800  9700
$Comp
L Connector:DB9_Female J11
U 1 1
P 4850 1900
F 0 "J11" H 5029 1946 50  0000 L CNN
F 1 "Serial DB9 connector" H 5029 1855 50  0000 L CNN
F 2 "ecu-board-footprints:TE_5747844-4" H 4850 1900 50  0001 C CNN
F 3 "~" H 4850 1900 50  0001 C CNN
F 4 "TE Connectivity" H 4850 1900 50  0001 C CNN "Manufacturer"
F 5 "5747844-4" H 5250 1750 50  0000 C CNN "Part no."
	1    4850 1900
	1    0    0    -1  
$EndComp
$Comp
L power:GNDPWR #PWR022
U 1 1
P 1700 2800
F 0 "#PWR022" H 1700 2600 50  0001 C CNN
F 1 "GNDPWR" H 1704 2646 50  0000 C CNN
F 2 "" H 1700 2750 50  0001 C CNN
F 3 "" H 1700 2750 50  0001 C CNN
	1    1700 2800
	1    0    0    -1  
$EndComp
Wire Wire Line
	2000 2400 2000 2700
Connection ~ 1700 2700
Wire Wire Line
	1700 2700 2000 2700
Wire Wire Line
	1700 2700 1700 2800
Wire Wire Line
	950  2700 900  2700
Wire Wire Line
	900  2700 900  2550
Wire Wire Line
	900  2550 1100 2550
Wire Wire Line
	1100 2550 1100 2300
Connection ~ 1100 2300
Wire Wire Line
	1600 2700 1700 2700
Text Notes 950  1600 0    50   ~ 0
Battery power is only connected to the main power \nrelay, as well as the normally open bistable power \nswitch controlling said relay.\n\nThe battery input must be protected by an external fuse. 
Wire Notes Line
	800  900  800  3100
Wire Notes Line
	3400 900  3400 3100
$Comp
L Connector:Screw_Terminal_01x02 J14
U 1 1
P 5050 3200
F 0 "J14" H 5129 3192 50  0000 L CNN
F 1 "IAT connector" H 5129 3101 50  0000 L CNN
F 2 "ecu-board-footprints:Terminal_Block_2x5.00mm" H 5050 3200 50  0001 C CNN
F 3 "~" H 5050 3200 50  0001 C CNN
F 4 "RS PRO" H 5050 3200 50  0001 C CNN "Manufacturer"
F 5 "897-0803" H 5050 3200 50  0001 C CNN "Part no."
	1    5050 3200
	1    0    0    -1  
$EndComp
$Comp
L Connector:Screw_Terminal_01x02 J9
U 1 1
P 2650 4200
F 0 "J9" H 2730 4192 50  0000 L CNN
F 1 "Motor connector" H 2730 4101 50  0000 L CNN
F 2 "ecu-board-footprints:AMASS_XT60PW" H 2650 4200 50  0001 C CNN
F 3 "~" H 2650 4200 50  0001 C CNN
F 4 "AMASS" H 2650 4200 50  0001 C CNN "Manufacturer"
F 5 "XT60PW-F" H 2930 4000 50  0000 C CNN "Part no."
	1    2650 4200
	1    0    0    -1  
$EndComp
Wire Wire Line
	1700 4050 2000 4050
$Comp
L Device:D D6
U 1 1
P 1700 2500
F 0 "D6" V 1654 2579 50  0000 L CNN
F 1 "1N5820G" V 1745 2579 50  0000 L CNN
F 2 "Diode_THT:D_DO-201AD_P15.24mm_Horizontal" H 1700 2500 50  0001 C CNN
F 3 "~" H 1700 2500 50  0001 C CNN
F 4 "ON Semi" H 1700 2500 50  0001 C CNN "Manufacturer"
F 5 "1N5820G" H 1700 2500 50  0001 C CNN "Part no."
	1    1700 2500
	0    -1   1    0   
$EndComp
Wire Wire Line
	1700 2700 1700 2650
Wire Wire Line
	1100 2300 1700 2300
Wire Wire Line
	1700 2300 1700 2350
Connection ~ 1700 2300
Wire Wire Line
	1700 2300 2100 2300
Text Notes 3800 7250 0    79   ~ 16
CAN
Wire Notes Line
	3700 8100 5950 8100
Wire Notes Line
	5950 7050 3700 7050
Text Notes 3800 8450 0    79   ~ 16
Speed sensor input
$Comp
L Connector:Screw_Terminal_01x03 J10
U 1 1
P 4800 8950
F 0 "J10" H 4880 8942 50  0000 L CNN
F 1 "Speed sensor connector" H 4880 8851 50  0000 L CNN
F 2 "ecu-board-footprints:Terminal_Block_3x5.00mm" H 4800 8950 50  0001 C CNN
F 3 "~" H 4800 8950 50  0001 C CNN
F 4 "RS PRO" H 4800 8950 50  0001 C CNN "Manufacturer"
F 5 "897-0812" H 4800 8950 50  0001 C CNN "Part no."
	1    4800 8950
	1    0    0    -1  
$EndComp
$Comp
L power:GNDS #PWR029
U 1 1
P 4400 9150
F 0 "#PWR029" H 4400 8900 50  0001 C CNN
F 1 "GNDS" H 4405 8977 50  0000 C CNN
F 2 "" H 4400 9150 50  0001 C CNN
F 3 "" H 4400 9150 50  0001 C CNN
	1    4400 9150
	1    0    0    -1  
$EndComp
$Comp
L power:+12V #PWR028
U 1 1
P 4400 8750
F 0 "#PWR028" H 4400 8600 50  0001 C CNN
F 1 "+12V" H 4415 8923 50  0000 C CNN
F 2 "" H 4400 8750 50  0001 C CNN
F 3 "" H 4400 8750 50  0001 C CNN
	1    4400 8750
	1    0    0    -1  
$EndComp
Wire Wire Line
	4400 8750 4400 8850
Wire Wire Line
	4400 8850 4600 8850
Wire Wire Line
	4600 9050 4400 9050
Wire Wire Line
	4400 9050 4400 9150
Text HLabel 4400 8950 0    50   Output ~ 0
speed_sensor
Wire Wire Line
	4400 8950 4600 8950
Wire Notes Line
	3700 8250 5950 8250
Wire Notes Line
	5950 8250 5950 9500
Wire Notes Line
	5950 9500 3700 9500
Wire Notes Line
	3700 9500 3700 8250
Text Notes 3850 7350 0    50   ~ 0
With termination resistor.
Wire Notes Line
	3700 7050 3700 8100
Wire Notes Line
	5950 7050 5950 8100
Wire Wire Line
	4750 7900 4800 7900
Connection ~ 4750 7900
Wire Wire Line
	4750 7650 4750 7900
Wire Wire Line
	4450 7800 4350 7800
Connection ~ 4450 7800
Wire Wire Line
	4450 7650 4450 7800
$Comp
L Device:R R9
U 1 1
P 4600 7650
F 0 "R9" V 4393 7650 50  0000 C CNN
F 1 "120R" V 4484 7650 50  0000 C CNN
F 2 "Resistors_SMD:R_0805_HandSoldering" V 4530 7650 50  0001 C CNN
F 3 "~" H 4600 7650 50  0001 C CNN
F 4 "Generic" H 4600 7650 50  0001 C CNN "Manufacturer"
F 5 "0805" H 4600 7650 50  0001 C CNN "Part no."
	1    4600 7650
	0    1    1    0   
$EndComp
Wire Wire Line
	4800 7800 4450 7800
Wire Wire Line
	4350 7900 4750 7900
Text HLabel 4350 7900 0    50   Input ~ 0
CANL
Text HLabel 4350 7800 0    50   Input ~ 0
CANH
$Comp
L Connector:Screw_Terminal_01x02 J13
U 1 1
P 5000 7800
F 0 "J13" H 5080 7792 50  0000 L CNN
F 1 "CAN connector" H 5080 7701 50  0000 L CNN
F 2 "ecu-board-footprints:Terminal_Block_2x5.00mm" H 5000 7800 50  0001 C CNN
F 3 "~" H 5000 7800 50  0001 C CNN
F 4 "RS PRO" H 5000 7800 50  0001 C CNN "Manufacturer"
F 5 "897-0803" H 5000 7800 50  0001 C CNN "Part no."
	1    5000 7800
	1    0    0    -1  
$EndComp
$Comp
L power:GNDPWR #PWR033
U 1 1
P 4700 6600
F 0 "#PWR033" H 4700 6400 50  0001 C CNN
F 1 "GNDPWR" H 4704 6446 50  0000 C CNN
F 2 "" H 4700 6550 50  0001 C CNN
F 3 "" H 4700 6550 50  0001 C CNN
	1    4700 6600
	1    0    0    -1  
$EndComp
Text Notes 6200 6600 0    79   ~ 16
Redundant power output
Wire Notes Line
	6100 6300 8200 6300
$Comp
L Connector:Screw_Terminal_01x04 J17
U 1 1
P 7200 7250
F 0 "J17" H 7280 7242 50  0000 L CNN
F 1 "12V connector" H 7280 7151 50  0000 L CNN
F 2 "ecu-board-footprints:Terminal_Block_4x5.00mm" H 7200 7250 50  0001 C CNN
F 3 "~" H 7200 7250 50  0001 C CNN
F 4 "RS PRO" H 7200 7250 50  0001 C CNN "Manufacturer"
F 5 "897-0803" H 7200 7250 50  0001 C CNN "Part no."
	1    7200 7250
	1    0    0    -1  
$EndComp
$Comp
L Connector:Screw_Terminal_01x04 J18
U 1 1
P 7200 7800
F 0 "J18" H 7280 7792 50  0000 L CNN
F 1 "PWRGND connector" H 7280 7701 50  0000 L CNN
F 2 "ecu-board-footprints:Terminal_Block_4x5.00mm" H 7200 7800 50  0001 C CNN
F 3 "~" H 7200 7800 50  0001 C CNN
F 4 "RS PRO" H 7200 7800 50  0001 C CNN "Manufacturer"
F 5 "897-0803" H 7200 7800 50  0001 C CNN "Part no."
	1    7200 7800
	1    0    0    -1  
$EndComp
Text Notes 6250 6850 0    50   ~ 0
Extra power outputs for unforeseen expansions \nor prototyping.
$Comp
L power:GNDPWR #PWR039
U 1 1
P 6650 7900
F 0 "#PWR039" H 6650 7700 50  0001 C CNN
F 1 "GNDPWR" H 6654 7746 50  0000 C CNN
F 2 "" H 6650 7850 50  0001 C CNN
F 3 "" H 6650 7850 50  0001 C CNN
	1    6650 7900
	1    0    0    -1  
$EndComp
Wire Wire Line
	6650 7900 6650 7850
Wire Wire Line
	6650 7850 6900 7850
Wire Wire Line
	6900 7850 6900 7800
Wire Wire Line
	6900 7700 7000 7700
Wire Wire Line
	6900 7850 6900 7900
Wire Wire Line
	6900 8000 7000 8000
Connection ~ 6900 7850
Wire Wire Line
	7000 7900 6900 7900
Connection ~ 6900 7900
Wire Wire Line
	6900 7900 6900 8000
Wire Wire Line
	7000 7800 6900 7800
Connection ~ 6900 7800
Wire Wire Line
	6900 7800 6900 7700
$Comp
L power:+12V #PWR038
U 1 1
P 6650 7250
F 0 "#PWR038" H 6650 7100 50  0001 C CNN
F 1 "+12V" H 6665 7423 50  0000 C CNN
F 2 "" H 6650 7250 50  0001 C CNN
F 3 "" H 6650 7250 50  0001 C CNN
	1    6650 7250
	1    0    0    -1  
$EndComp
Wire Wire Line
	6650 7250 6650 7300
Wire Wire Line
	6650 7300 6900 7300
Wire Wire Line
	6900 7300 6900 7250
Wire Wire Line
	6900 7150 7000 7150
Wire Wire Line
	7000 7450 6900 7450
Wire Wire Line
	6900 7450 6900 7350
Connection ~ 6900 7300
Wire Wire Line
	7000 7350 6900 7350
Connection ~ 6900 7350
Wire Wire Line
	6900 7350 6900 7300
Wire Wire Line
	6900 7250 7000 7250
Connection ~ 6900 7250
Wire Wire Line
	6900 7250 6900 7150
Wire Notes Line
	6100 8250 8200 8250
Wire Notes Line
	8200 6300 8200 8250
Wire Notes Line
	6100 6300 6100 8250
$EndSCHEMATC
